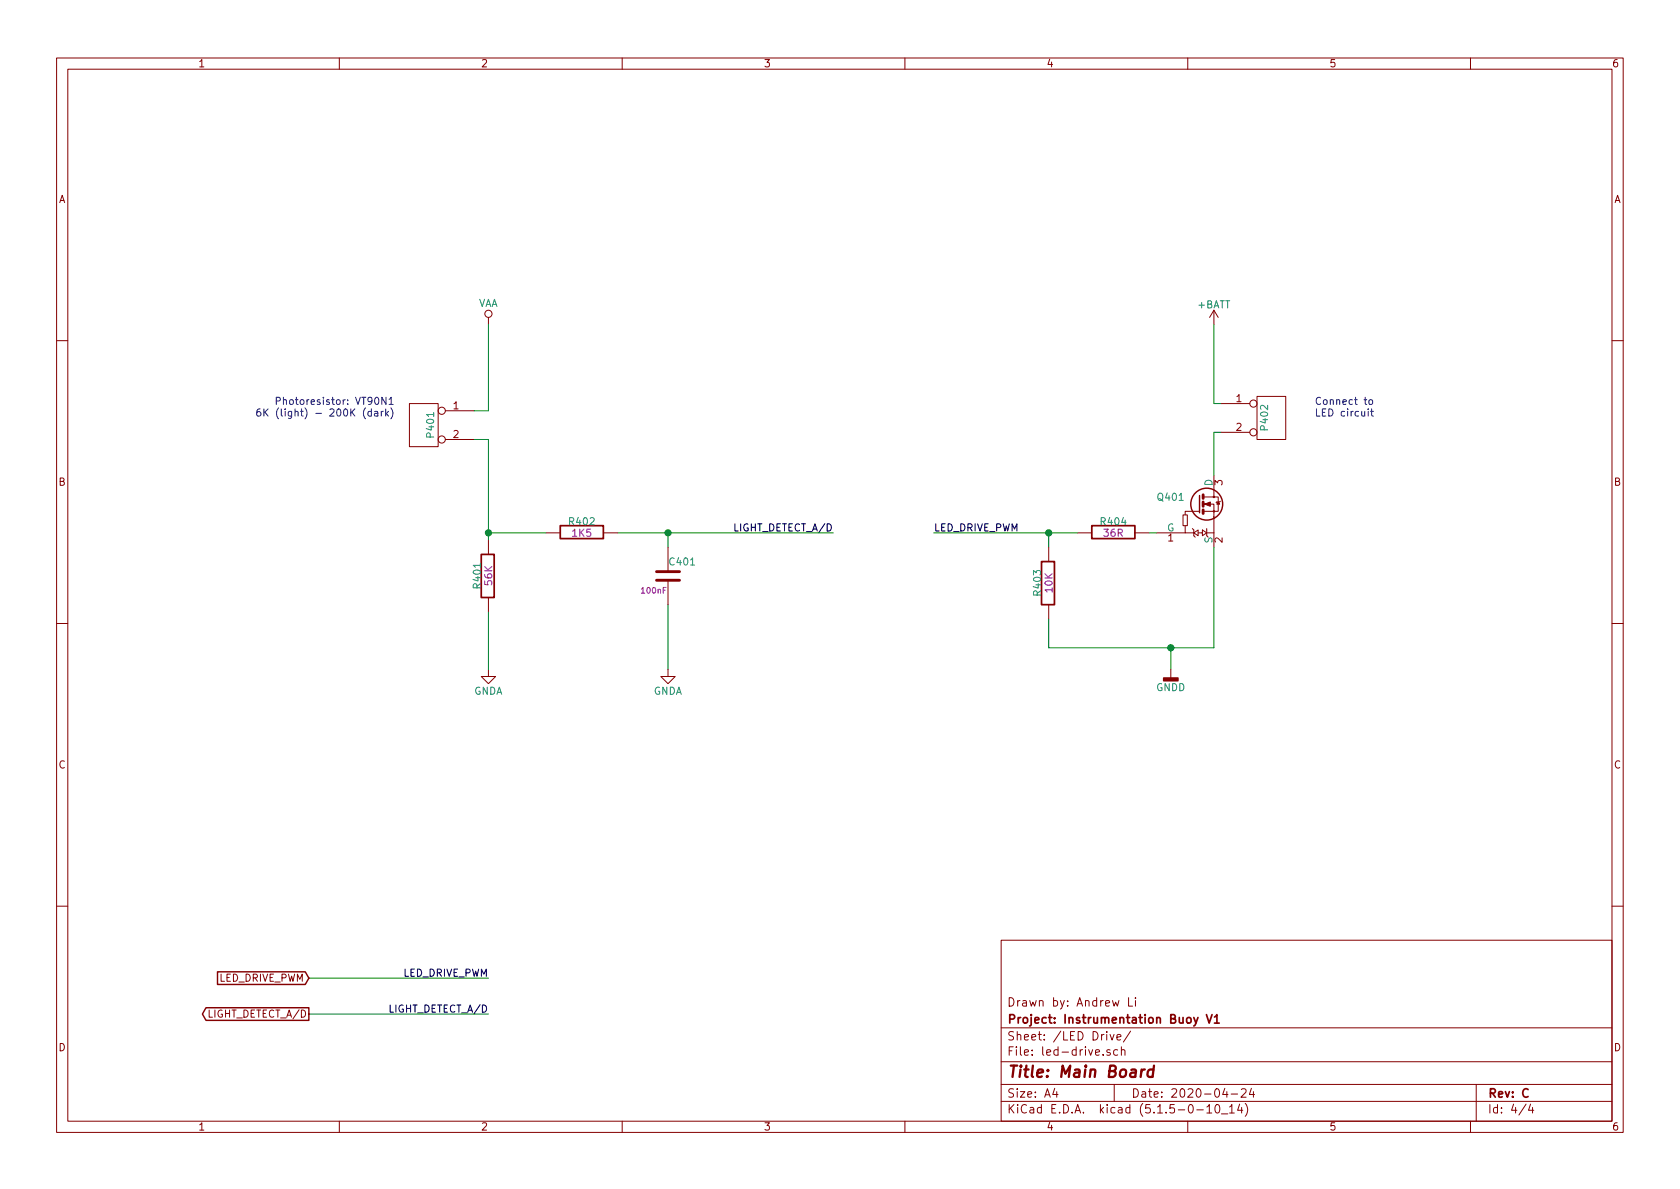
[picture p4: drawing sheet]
EESchema Schematic File Version 4
EELAYER 30 0
EELAYER END
$Descr A4 11693 8268
encoding utf-8
Sheet 4 4
Title "Main Board"
Date "2020-04-24"
Rev "C"
Comp "Project: Instrumentation Buoy V1"
Comment1 "Drawn by: Andrew Li"
Comment2 ""
Comment3 ""
Comment4 ""
$EndDescr
Wire Wire Line
	7300 4500 7300 4300
Wire Wire Line
	7300 3800 7300 3700
Connection ~ 7300 3700
Wire Wire Line
	8450 2800 8500 2800
Wire Wire Line
	8450 2250 8450 2800
Wire Wire Line
	8500 3000 8450 3000
Wire Wire Line
	3400 2250 3400 2850
Wire Wire Line
	3400 2850 3300 2850
Wire Wire Line
	3300 3050 3400 3050
Wire Wire Line
	3400 3050 3400 3700
Wire Wire Line
	3400 4650 3400 4250
Text Notes 9150 2900 0    50   ~ 0
Connect to\nLED circuit
Wire Wire Line
	7300 4500 8150 4500
Wire Wire Line
	8150 4650 8150 4500
Connection ~ 8150 4500
Text GLabel 2150 6800 0    50   Input ~ 0
LED_DRIVE_PWM
$Comp
L power:+BATT #PWR0405
U 1 1
P 8450 2250
F 0 "#PWR0405" H 8450 2200 20  0001 C CNN
F 1 "+BATT" H 8450 2390 50  0000 C CNN
F 2 "" H 8450 2250 50  0001 C CNN
F 3 "" H 8450 2250 50  0001 C CNN
	1    8450 2250
	1    0    0    -1  
$EndComp
Text GLabel 2150 7050 0    50   Output ~ 0
LIGHT_DETECT_A/D
Wire Wire Line
	8450 3000 8450 3300
Wire Wire Line
	8450 4500 8450 3800
Wire Wire Line
	6500 3700 7300 3700
Wire Wire Line
	2150 7050 3400 7050
Wire Wire Line
	2150 6800 3400 6800
Text Label 3400 7050 2    50   ~ 0
LIGHT_DETECT_A/D
Text Label 3400 6800 2    50   ~ 0
LED_DRIVE_PWM
Text Label 5800 3700 2    50   ~ 0
LIGHT_DETECT_A/D
Text Label 6500 3700 0    50   ~ 0
LED_DRIVE_PWM
Wire Wire Line
	4650 4650 4650 4200
Wire Wire Line
	4650 3800 4650 3700
Connection ~ 4650 3700
$Comp
L power:VAA #PWR0401
U 1 1
P 3400 2250
F 0 "#PWR0401" H 3400 2310 30  0001 C CNN
F 1 "VAA" H 3400 2400 50  0000 C CNN
F 2 "" H 3400 2250 50  0001 C CNN
F 3 "" H 3400 2250 50  0001 C CNN
	1    3400 2250
	1    0    0    -1  
$EndComp
$Comp
L power:GNDA #PWR0402
U 1 1
P 3400 4650
F 0 "#PWR0402" H 3400 4650 50  0001 C CNN
F 1 "GNDA" H 3400 4500 50  0000 C CNN
F 2 "" H 3400 4650 50  0001 C CNN
F 3 "" H 3400 4650 50  0001 C CNN
	1    3400 4650
	1    0    0    -1  
$EndComp
$Comp
L power:GNDD #PWR0404
U 1 1
P 8150 4650
F 0 "#PWR0404" H 8150 4650 50  0001 C CNN
F 1 "GNDD" H 8150 4525 50  0000 C CNN
F 2 "" H 8150 4650 50  0001 C CNN
F 3 "" H 8150 4650 50  0001 C CNN
	1    8150 4650
	1    0    0    -1  
$EndComp
Text Notes 2750 2900 2    50   ~ 0
Photoresistor: VT90N1\n6K (light) - 200K (dark)
$Comp
L power:GNDA #PWR0403
U 1 1
P 4650 4650
F 0 "#PWR0403" H 4650 4650 50  0001 C CNN
F 1 "GNDA" H 4650 4500 50  0000 C CNN
F 2 "" H 4650 4650 50  0001 C CNN
F 3 "" H 4650 4650 50  0001 C CNN
	1    4650 4650
	1    0    0    -1  
$EndComp
$Comp
L Connectors:ECS00067 P401
U 1 1
P 2950 2950
F 0 "P401" V 2900 2950 50  0000 C CNN
F 1 "ECS00067" H 2950 2700 50  0001 C CNN
F 2 "ECFootprints:ECS00067F" H 2800 2850 50  0001 C CNN
F 3 "${INTERNAL_PARTS_LIB}/Datasheets/Connectors/JST - PH Series.pdf" H 2900 2950 50  0001 C CNN
F 4 "2x1" H 2950 2600 50  0001 C CNN "Component Value"
F 5 "B2B-PH-SM4-TB(LF)(SN)" V 3100 2950 50  0001 C CNN "Manufacturer Part Number"
F 6 "JST" H 2950 3150 50  0001 C CNN "Manufacturer"
F 7 "PH Series" H 2950 2500 50  0001 C CNN "Series"
F 8 "2-way, header, 2mm pitch, vertical, SMD, PH Series" H 2950 2400 50  0001 C CNN "Part Description"
	1    2950 2950
	-1   0    0    -1  
$EndComp
$Comp
L Resistors:ECS00085 R401
U 1 1
P 3400 4000
F 0 "R401" H 3400 4080 50  0000 C CNN
F 1 "ECS00085" H 3400 4250 50  0001 C CNN
F 2 "ECFootprints:EC0603" H 3400 3930 30  0001 C CNN
F 3 "${INTERNAL_PARTS_LIB}/Datasheets/Resistors/Vishay - CRCW Series - Thick Film.pdf" H 3400 4000 30  0001 C CNN
F 4 "56K" H 3400 4000 50  0000 C CNN "Component Value"
F 5 "CRCW060356K0FKEAHP" H 3400 3900 50  0001 C CNN "Manufacturer Part Number"
F 6 "Vishay" H 3400 4150 50  0001 C CNN "Manufacturer"
F 7 "CRCW Series" H 3400 3800 50  0001 C CNN "Series"
F 8 "56K, 0603, 1%, 0.25W, Thick Film, High Power" H 3400 3700 50  0001 C CNN "Part Description"
	1    3400 4000
	0    -1   -1   0   
$EndComp
$Comp
L Resistors:ECS00045 R403
U 1 1
P 7300 4050
F 0 "R403" H 7300 4130 50  0000 C CNN
F 1 "ECS00045" H 7300 4300 50  0001 C CNN
F 2 "ECFootprints:EC0603" H 7300 3980 30  0001 C CNN
F 3 "${INTERNAL_PARTS_LIB}/Datasheets/Resistors/Panasonic - ERJ Series - Thick Film.pdf" H 7300 4050 30  0001 C CNN
F 4 "10K" H 7300 4050 50  0000 C CNN "Component Value"
F 5 "ERJ3GEYJ103V" H 7300 3950 50  0001 C CNN "Manufacturer Part Number"
F 6 "Panasonic" H 7300 4200 50  0001 C CNN "Manufacturer"
F 7 "ERJ Series" H 7300 3850 50  0001 C CNN "Series"
F 8 "10K, 0603, 5%, 0.1W, Thick Film" H 7300 3750 50  0001 C CNN "Part Description"
	1    7300 4050
	0    -1   -1   0   
$EndComp
$Comp
L Capacitors:ECS00075 C401
U 1 1
P 4650 4000
F 0 "C401" H 4650 4100 50  0000 L CNN
F 1 "ECS00075" V 4400 3850 40  0001 L CNN
F 2 "ECFootprints:EC0603_C" H 4688 3850 30  0001 C CNN
F 3 "${INTERNAL_PARTS_LIB}/Datasheets/Capacitors/Murata GRM Capacitors/GRM188R71C104KA01#.pdf" H 4650 4000 60  0001 C CNN
F 4 "100nF" H 4550 3900 40  0000 C CNN "Component Value"
F 5 "GRM188R71C104KA01D" V 4800 4000 40  0001 C CNN "Manfacturer Part Number"
F 6 "Murata" V 4500 4000 40  0001 C CNN "Manufacturer"
F 7 "GRM Series" V 4900 4000 40  0001 C CNN "Series"
F 8 "100nF, 0603, 10%, 16V, X7R, Ceramic" V 5000 3950 40  0001 C CNN "Part Description"
	1    4650 4000
	1    0    0    -1  
$EndComp
$Comp
L Connectors:ECS00067 P402
U 1 1
P 8850 2900
F 0 "P402" V 8800 2900 50  0000 C CNN
F 1 "ECS00067" H 8850 2650 50  0001 C CNN
F 2 "ECFootprints:ECS00067F" H 8700 2800 50  0001 C CNN
F 3 "${INTERNAL_PARTS_LIB}/Datasheets/Connectors/JST - PH Series.pdf" H 8800 2900 50  0001 C CNN
F 4 "2x1" H 8850 2550 50  0001 C CNN "Component Value"
F 5 "B2B-PH-SM4-TB(LF)(SN)" V 9000 2900 50  0001 C CNN "Manufacturer Part Number"
F 6 "JST" H 8850 3100 50  0001 C CNN "Manufacturer"
F 7 "PH Series" H 8850 2450 50  0001 C CNN "Series"
F 8 "2-way, header, 2mm pitch, vertical, SMD, PH Series" H 8850 2350 50  0001 C CNN "Part Description"
	1    8850 2900
	1    0    0    -1  
$EndComp
$Comp
L Transistors:ECS00087 Q401
U 1 1
P 8350 3550
F 0 "Q401" H 8250 3650 50  0000 R CNN
F 1 "ECS00087" H 8200 3700 50  0001 R CNN
F 2 "ECFootprints:ECSOT416" H 8220 3702 50  0001 C CNN
F 3 "${INTERNAL_PARTS_LIB}/Datasheets/Transistors/On Semiconductor - NTA4153N - NMOS.pdf" H 8350 3600 50  0001 C CNN
F 4 "NTA4153NT1G" H 8050 3600 50  0001 C CNN "Manufacturer Part Number"
F 5 "On Semiconductor" H 8050 3800 50  0001 C CNN "Manufacturer"
F 6 "MOSFET, N-Channel, 0.915A, 0R127" H 8050 3900 50  0001 C CNN "Part Description"
	1    8350 3550
	1    0    0    -1  
$EndComp
Connection ~ 3400 3700
$Comp
L Resistors:ECS00083 R402
U 1 1
P 4050 3700
F 0 "R402" H 4050 3780 50  0000 C CNN
F 1 "ECS00083" H 4050 3950 50  0001 C CNN
F 2 "ECFootprints:EC0603" H 4050 3630 30  0001 C CNN
F 3 "${INTERNAL_PARTS_LIB}/Datasheets/Resistors/Bourns - CR Series - Thick Film.pdf" H 4050 3700 30  0001 C CNN
F 4 "1K5" H 4050 3700 50  0000 C CNN "Component Value"
F 5 "CR0603-FX-1501ELF" H 4050 3600 50  0001 C CNN "Manufacturer Part Number"
F 6 "Bourns" H 4050 3850 50  0001 C CNN "Manufacturer"
F 7 "CR Series" H 4050 3500 50  0001 C CNN "Series"
F 8 "1K5, 0603, 1%,  0.1W, Thick Film" H 4050 3400 50  0001 C CNN "Part Description"
	1    4050 3700
	1    0    0    -1  
$EndComp
Wire Wire Line
	3800 3700 3400 3700
Wire Wire Line
	4300 3700 4650 3700
$Comp
L Resistors:ECS00080 R404
U 1 1
P 7750 3700
F 0 "R404" H 7750 3780 50  0000 C CNN
F 1 "ECS00080" H 7750 3950 50  0001 C CNN
F 2 "ECFootprints:EC0603" H 7750 3630 30  0001 C CNN
F 3 "${INTERNAL_PARTS_LIB}/Datasheets/Resistors/Vishay - CRCW Series - Thick Film.pdf" H 7750 3700 30  0001 C CNN
F 4 "36R" H 7750 3700 50  0000 C CNN "Component Value"
F 5 "CRCW060336R0FKEA" H 7750 3600 50  0001 C CNN "Manufacturer Part Number"
F 6 "Vishay" H 7750 3850 50  0001 C CNN "Manufacturer"
F 7 "CRCW Series" H 7750 3500 50  0001 C CNN "Series"
F 8 "36R, 0603, 0.1W,  Thick Film" H 7750 3400 50  0001 C CNN "Part Description"
	1    7750 3700
	1    0    0    -1  
$EndComp
Wire Wire Line
	8000 3700 8050 3700
Wire Wire Line
	7300 3700 7500 3700
Wire Wire Line
	8150 4500 8450 4500
Wire Wire Line
	4650 3700 5800 3700
Wire Wire Line
	3400 3700 3400 3750
$EndSCHEMATC
